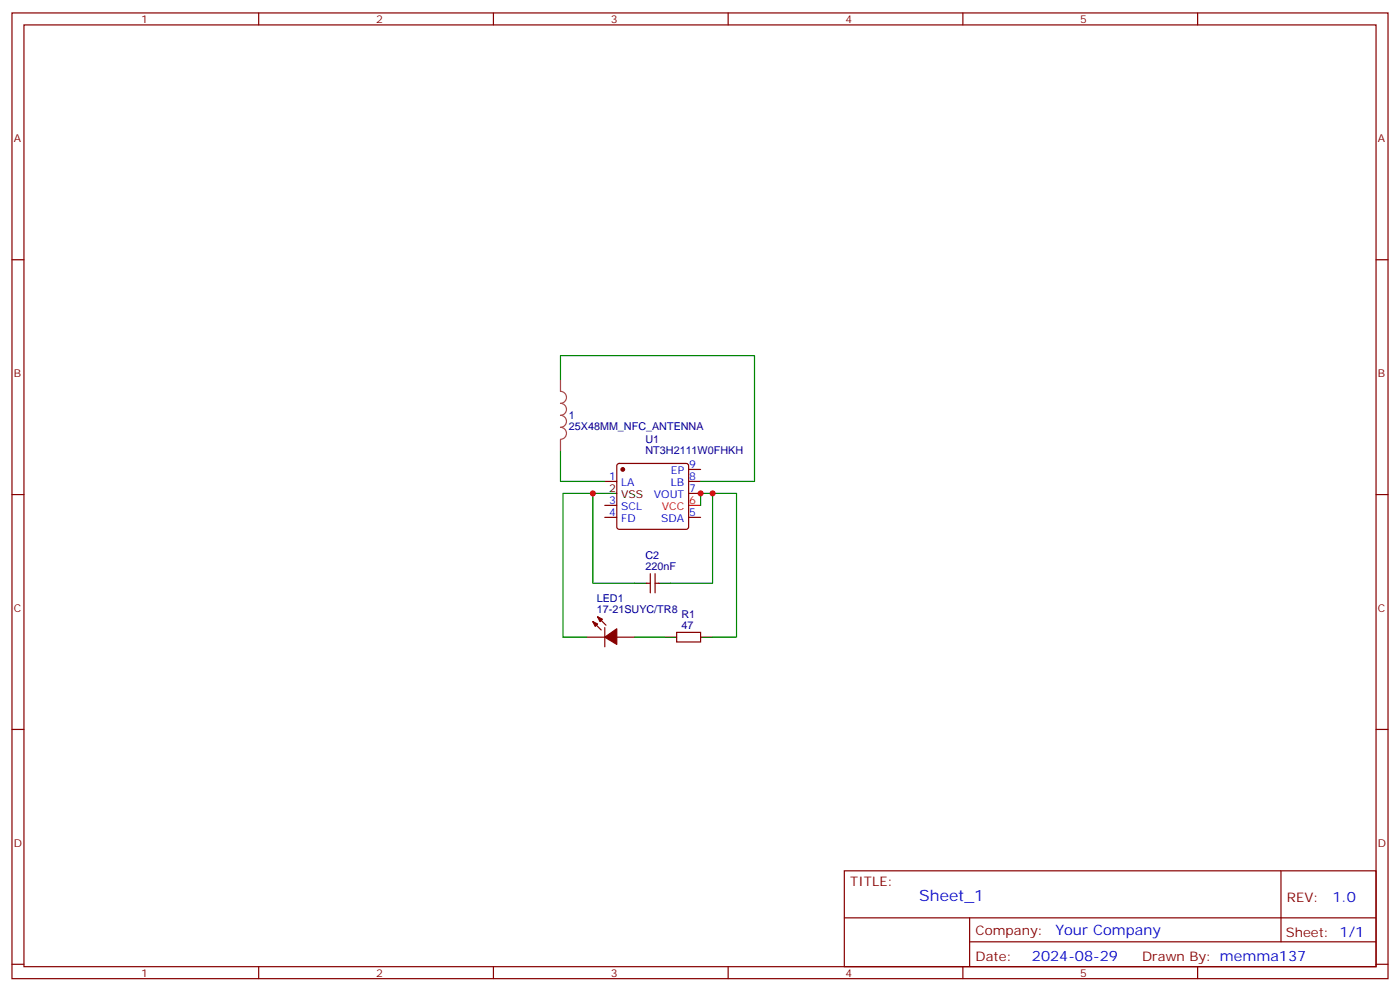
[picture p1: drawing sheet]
<svg xmlns="http://www.w3.org/2000/svg" width="412mm" height="292mm" viewBox="0 0 412 292" stroke-linecap="round" stroke-linejoin="round" font-family="sans-serif">
<g fill="none" stroke="#870000" stroke-width=".35">
<path d="M3.5 3.8h405.4v284.3h-405.4zM7.1 7.3h398.2v277.3h-398.2zM76.2 3.8v3.5M145.3 3.8v3.5M214.5 3.8v3.5M283.6 3.8v3.5M352.8 3.8v3.5M3.5 76.5h3.6M405.3 76.5h3.6M181.9 136.7l.5-.2h19.7l.5 .2 .2 .5v18l-.2 .5-.5 .2h-19.7l-.5-.3-.2-.4v-18zM202.8 138.2h3.6M3.5 145.6h3.6"/>
<path d="M178.2 141.7h3.5M178.2 152.3h3.5M178.2 148.8h3.5M202.8 141.7h3.6M202.8 145.3h3.6M202.8 152.3h3.6M405.3 145.6h3.6M190.5 171.7h1.1M191.6 168.9v5.7M193 168.9v5.7M193 171.7h1M172.9 187.6h5.3"/>
<path d="M174.6 183l2.5 2.5M176 181.6l2.5 2.5M178.2 184.8v5.6M181.7 187.6h5.3M199.3 186.2h7.1v2.8h-7.1zM3.5 214.8h3.6M405.3 214.8h3.6M248.7 256.4h156.6v28.2h-156.6zM377.3 256.4v20.9M248.7 270.2h156.5M285.6 277.3h119.6M285.6 270.2v14.2"/>
<path d="M3.5 283.9h3.6M76.2 284.6v3.5M145.3 284.6v3.5M214.5 284.6v3.5M283.6 284.6v3.5M352.8 284.6v3.5M405.3 283.9h3.6"/>
</g>
<path d="M202.8 148.8h3.6" fill="none" stroke="#f00" stroke-width=".35"/>
<path d="M178.2 145.3h3.5M187 171.7h3.5M194 171.7h3.6M195.8 187.6h3.5M206.4 187.6h3.5" fill="none" stroke="#000" stroke-width=".35"/>
<g fill="#870000" stroke="#870000" stroke-width=".35">
<path d="M174.6 183l1.4 .7-.7 .7z"/>
<path d="M176 181.6l1.4 .7-.7 .7z"/>
<path d="M178.2 187.6l3.5-2.5v4.6z"/>
<circle cx="183.4" cy="138.2" r=".53"/>
</g>
<path d="M165.1 111.8v3.4a1.76 1.76 0 0 1 1.8 1.8 1.76 1.76 0 0 1-1.8 1.8 1.76 1.76 0 0 1 1.8 1.7 1.76 1.76 0 0 1-1.8 1.8 1.76 1.76 0 0 1 1.8 1.8 1.76 1.76 0 0 1-1.8 1.7 1.76 1.76 0 0 1 1.8 1.8 1.76 1.76 0 0 1-1.8 1.7M165.1 129.5v3.4" fill="none" stroke="#a64a4a" stroke-width=".35"/>
<path d="M165.1 111.8v-7.1h57.1v37h-15.8M165.1 132.9v8.8h13.1M174.6 145.3h-8.8v42.3h7.1M178.2 145.3h-3.6v26.4h12.4M206.4 148.8v-3.5h3.5v26.4h-12.3M209.9 145.3h7.1v42.3h-7.1M187 187.6h8.8" fill="none" stroke="#008700" stroke-width=".35"/>
<g fill="#c00">
<circle cx="206.4" cy="145.3" r=".88"/>
<circle cx="209.9" cy="145.3" r=".88"/>
<circle cx="174.6" cy="145.3" r=".88"/>
</g>
<text font-size="4.6" fill="#00f" x="270.8" y="265.4">Sheet_1</text>
<g font-size="4.2" fill="#00f">
<text x="392.5" y="265.7">1.0</text>
<text x="310.9" y="275.2">Your Company</text>
<text x="304" y="283">2024-08-29</text>
</g>
<g font-size="3.9" fill="#800">
<text x="250.5" y="261">TITLE:</text>
<text x="379.1" y="265.7">REV:</text>
<text x="287.4" y="275.2">Company:</text>
<text x="378.7" y="275.8">Sheet: 1/1</text>
<text x="287.4" y="282.9">Date:</text>
<text x="336.4" y="282.9">Drawn By: memma137</text>
</g>
<g font-size="3.2" fill="#800">
<text x="41.6" y="6.8">1</text>
<text x="110.8" y="6.8">2</text>
<text x="179.9" y="6.8">3</text>
<text x="249.1" y="6.8">4</text>
<text x="318.2" y="6.8">5</text>
<text x="4.1" y="41.9">A</text>
<text x="405.9" y="41.9">A</text>
<text x="4.1" y="111.1">B</text>
<text x="405.9" y="111.1">B</text>
<text x="4.1" y="180.2">C</text>
<text x="405.9" y="180.2">C</text>
<text x="4.1" y="249.3">D</text>
<text x="405.9" y="249.3">D</text>
<text x="41.6" y="287.6">1</text>
<text x="110.8" y="287.6">2</text>
<text x="179.9" y="287.6">3</text>
<text x="249.1" y="287.6">4</text>
<text x="318.2" y="287.6">5</text>
</g>
<g font-size="3.2" fill="#000080">
<text x="167.6" y="123.5">1</text>
<text x="167.6" y="126.7">25X48MM_NFC_ANTENNA</text>
<text x="190.2" y="130.3">U1</text>
<text x="190.2" y="133.5">NT3H2111W0FHKH</text>
<text x="190.2" y="167.9">220nF</text>
<text x="190.2" y="164.6">C2</text>
<text x="175.8" y="177.3">LED1</text>
<text x="175.8" y="180.6">17-21SUYC/TR8</text>
<text x="200.7" y="185.1">47</text>
<text x="200.7" y="181.9">R1</text>
</g>
<g font-size="3.2" fill="#00f">
<text x="203" y="137.9">9</text>
<text x="179.5" y="141.4">1</text>
<text x="183" y="143.2">LA</text>
<text x="197.6" y="143.2">LB</text>
<text x="197.6" y="139.6">EP</text>
<text x="203" y="141.4">8</text>
<text x="179.5" y="148.4">3</text>
<text x="192.6" y="146.7">VOUT</text>
<text x="203" y="144.9">7</text>
<text x="179.5" y="152">4</text>
<text x="183" y="153.7">FD</text>
<text x="183" y="150.2">SCL</text>
<text x="194.8" y="153.7">SDA</text>
<text x="203" y="152">5</text>
</g>
<g font-size="3.2">
<text x="179.5" y="144.9">2</text>
<text x="183" y="146.7">VSS</text>
</g>
<g font-size="3.2" fill="#f00">
<text x="203" y="148.4">6</text>
<text x="194.9" y="150.2">VCC</text>
</g>
</svg>
